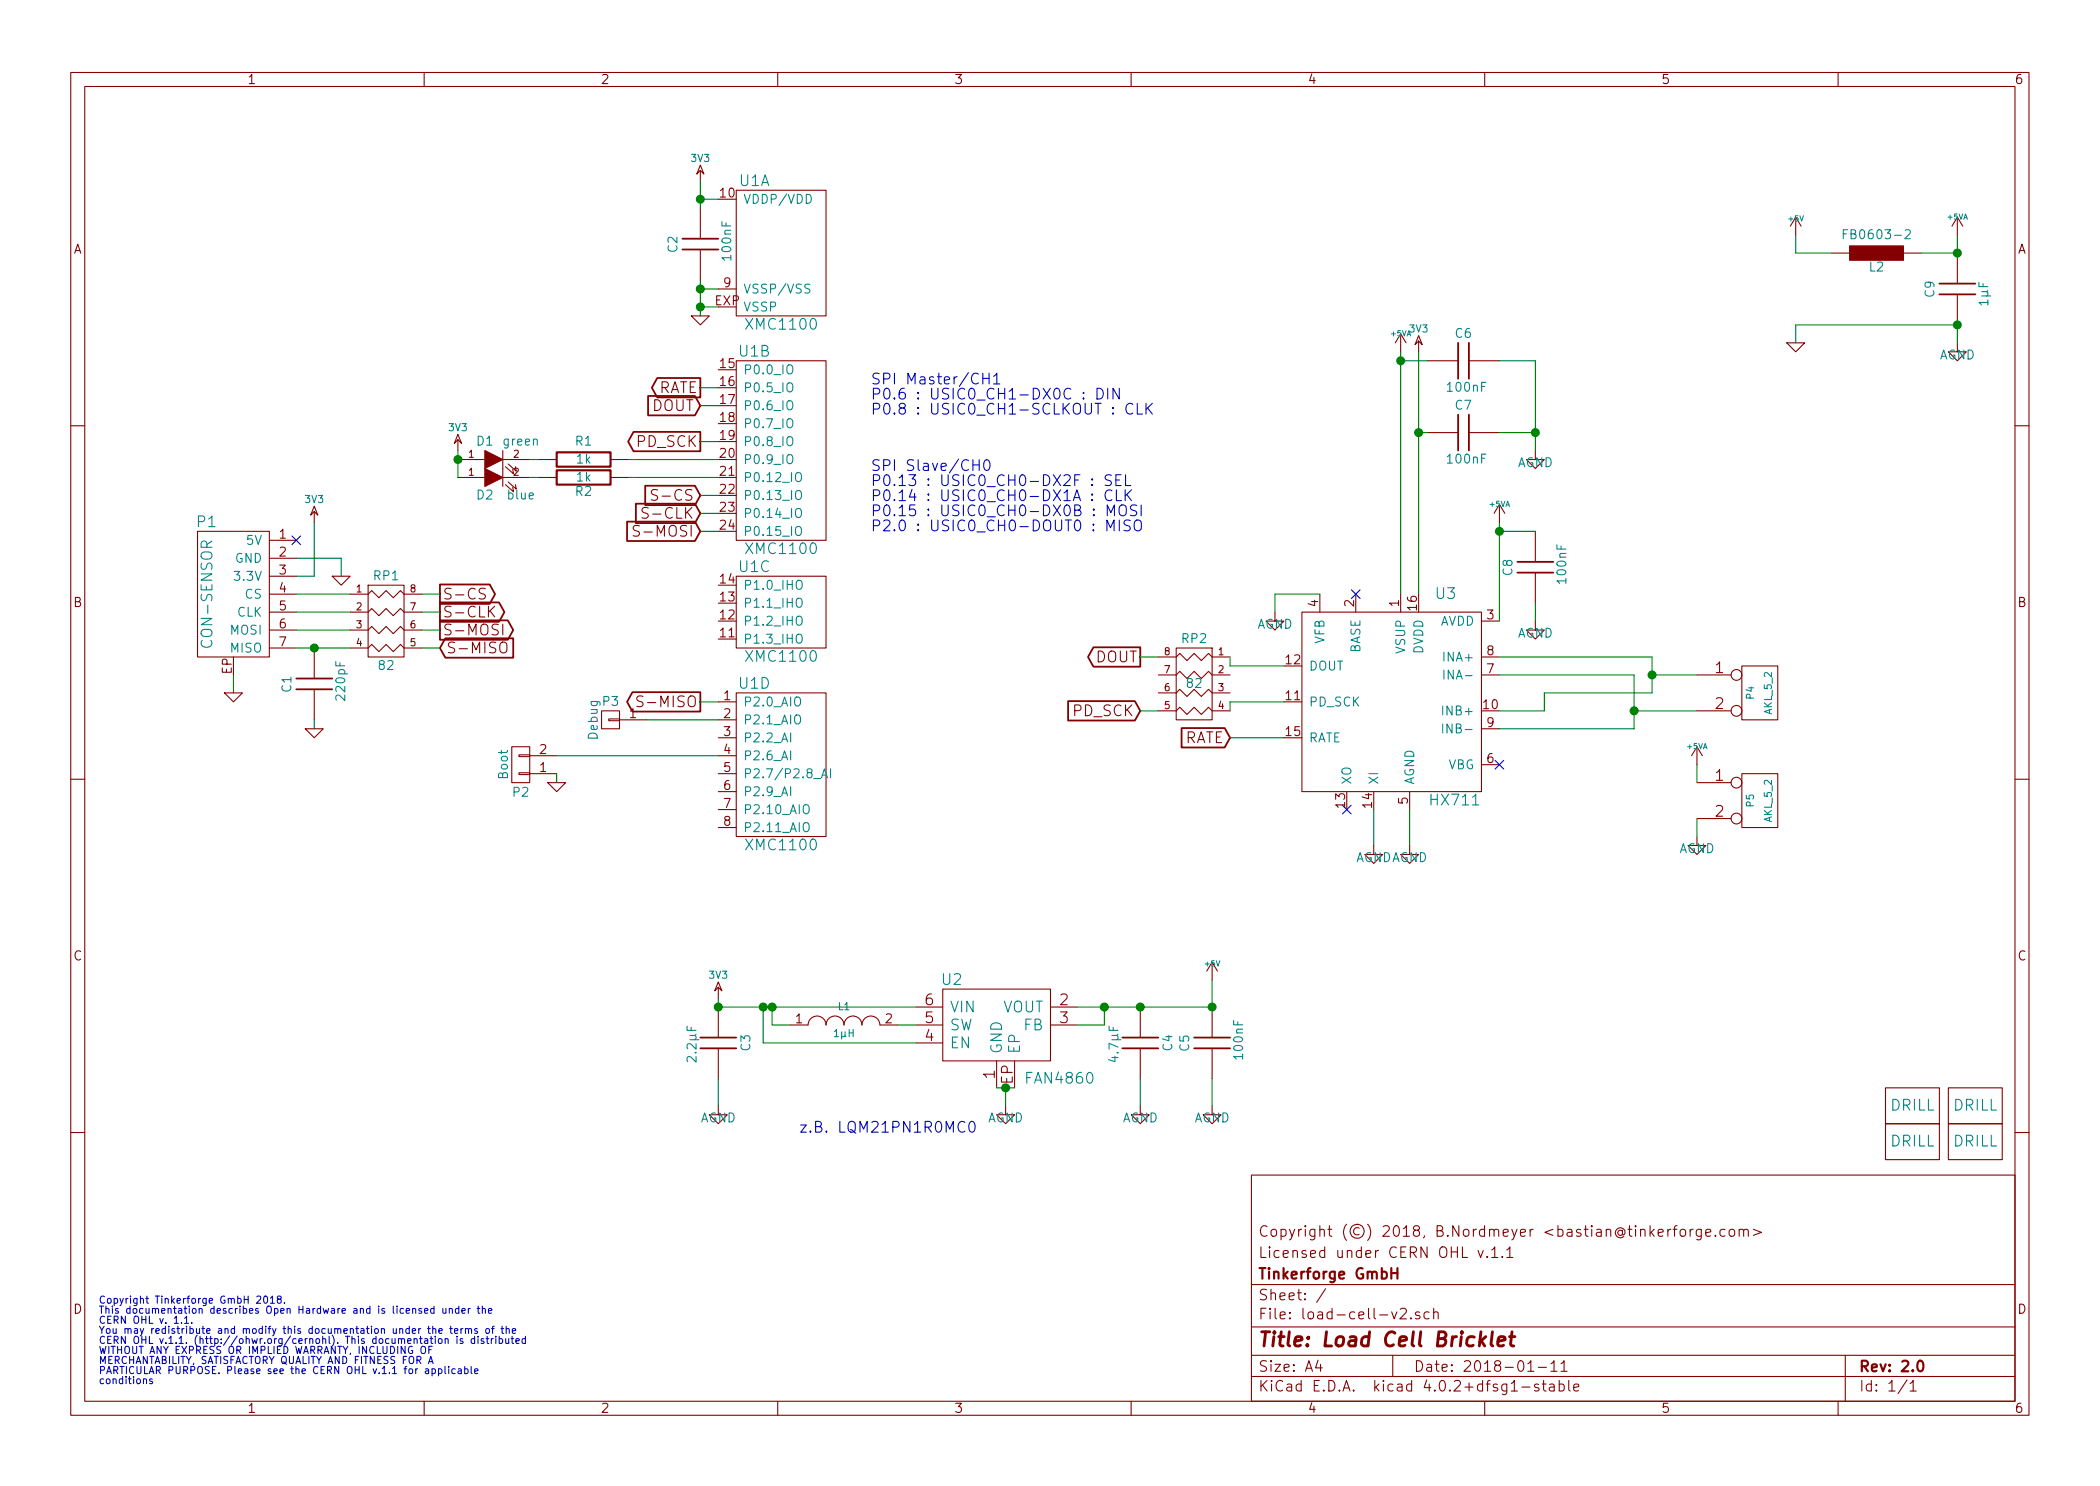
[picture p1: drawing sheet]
EESchema Schematic File Version 2
LIBS:tinkerforge
LIBS:power
LIBS:device
LIBS:transistors
LIBS:conn
LIBS:linear
LIBS:regul
LIBS:74xx
LIBS:cmos4000
LIBS:adc-dac
LIBS:memory
LIBS:xilinx
LIBS:microcontrollers
LIBS:dsp
LIBS:microchip
LIBS:analog_switches
LIBS:motorola
LIBS:texas
LIBS:intel
LIBS:audio
LIBS:interface
LIBS:digital-audio
LIBS:philips
LIBS:display
LIBS:cypress
LIBS:siliconi
LIBS:opto
LIBS:atmel
LIBS:contrib
LIBS:valves
LIBS:load-cell-cache
EELAYER 25 0
EELAYER END
$Descr A4 11693 8268
encoding utf-8
Sheet 1 1
Title "Load Cell Bricklet"
Date "2018-01-11"
Rev "2.0"
Comp "Tinkerforge GmbH"
Comment1 "Licensed under CERN OHL v.1.1"
Comment2 "Copyright (©) 2018, B.Nordmeyer <bastian@tinkerforge.com>"
Comment3 ""
Comment4 ""
$EndDescr
Wire Wire Line
	1900 3100 1650 3100
Wire Wire Line
	1300 3850 1300 3750
Wire Wire Line
	1650 3200 1750 3200
Wire Wire Line
	1750 3200 1750 2900
$Comp
L CON-SENSOR2 P1
U 1 1
P 1300 3300
F 0 "P1" H 1450 3700 60  0000 C CNN
F 1 "CON-SENSOR" V 1450 3300 60  0000 C CNN
F 2 "kicad-libraries:CON-SENSOR2" H 1300 3300 60  0001 C CNN
F 3 "" H 1300 3300 60  0001 C CNN
	1    1300 3300
	-1   0    0    -1  
$EndComp
Text Notes 550  7700 0    40   ~ 0
Copyright Tinkerforge GmbH 2018.\nThis documentation describes Open Hardware and is licensed under the\nCERN OHL v. 1.1.\nYou may redistribute and modify this documentation under the terms of the\nCERN OHL v.1.1. (http://ohwr.org/cernohl). This documentation is distributed\nWITHOUT ANY EXPRESS OR IMPLIED WARRANTY, INCLUDING OF\nMERCHANTABILITY, SATISFACTORY QUALITY AND FITNESS FOR A\nPARTICULAR PURPOSE. Please see the CERN OHL v.1.1 for applicable\nconditions\n
$Comp
L DRILL U4
U 1 1
P 10650 6150
F 0 "U4" H 10700 6200 60  0001 C CNN
F 1 "DRILL" H 10650 6150 60  0000 C CNN
F 2 "kicad-libraries:DRILL_NP" H 10650 6150 60  0001 C CNN
F 3 "" H 10650 6150 60  0001 C CNN
	1    10650 6150
	1    0    0    -1  
$EndComp
$Comp
L DRILL U5
U 1 1
P 10650 6350
F 0 "U5" H 10700 6400 60  0001 C CNN
F 1 "DRILL" H 10650 6350 60  0000 C CNN
F 2 "kicad-libraries:DRILL_NP" H 10650 6350 60  0001 C CNN
F 3 "" H 10650 6350 60  0001 C CNN
	1    10650 6350
	1    0    0    -1  
$EndComp
$Comp
L DRILL U7
U 1 1
P 11000 6350
F 0 "U7" H 11050 6400 60  0001 C CNN
F 1 "DRILL" H 11000 6350 60  0000 C CNN
F 2 "kicad-libraries:DRILL_NP" H 11000 6350 60  0001 C CNN
F 3 "" H 11000 6350 60  0001 C CNN
	1    11000 6350
	1    0    0    -1  
$EndComp
$Comp
L DRILL U6
U 1 1
P 11000 6150
F 0 "U6" H 11050 6200 60  0001 C CNN
F 1 "DRILL" H 11000 6150 60  0000 C CNN
F 2 "kicad-libraries:DRILL_NP" H 11000 6150 60  0001 C CNN
F 3 "" H 11000 6150 60  0001 C CNN
	1    11000 6150
	1    0    0    -1  
$EndComp
$Comp
L CONN_2 P5
U 1 1
P 9800 4450
F 0 "P5" V 9750 4450 40  0000 C CNN
F 1 "AKL_5_2" V 9850 4450 40  0000 C CNN
F 2 "kicad-libraries:AKL_5_2" H 9800 4450 60  0001 C CNN
F 3 "" H 9800 4450 60  0001 C CNN
	1    9800 4450
	1    0    0    -1  
$EndComp
$Comp
L GND #PWR01
U 1 1
P 1900 3200
F 0 "#PWR01" H 1900 3200 30  0001 C CNN
F 1 "GND" H 1900 3130 30  0001 C CNN
F 2 "" H 1900 3200 60  0001 C CNN
F 3 "" H 1900 3200 60  0001 C CNN
	1    1900 3200
	1    0    0    -1  
$EndComp
$Comp
L GND #PWR02
U 1 1
P 1300 3850
F 0 "#PWR02" H 1300 3850 30  0001 C CNN
F 1 "GND" H 1300 3780 30  0001 C CNN
F 2 "" H 1300 3850 60  0001 C CNN
F 3 "" H 1300 3850 60  0001 C CNN
	1    1300 3850
	1    0    0    -1  
$EndComp
$Comp
L 3V3 #PWR03
U 1 1
P 1750 2900
F 0 "#PWR03" H 1750 3000 40  0001 C CNN
F 1 "3V3" H 1750 3025 40  0000 C CNN
F 2 "" H 1750 2900 60  0000 C CNN
F 3 "" H 1750 2900 60  0000 C CNN
	1    1750 2900
	1    0    0    -1  
$EndComp
$Comp
L HX711 U3
U 1 1
P 7750 3900
F 0 "U3" H 8050 4500 60  0000 C CNN
F 1 "HX711" H 8100 3350 60  0000 C CNN
F 2 "kicad-libraries:SOP16L" H 6500 5650 60  0001 C CNN
F 3 "" H 6500 5650 60  0000 C CNN
	1    7750 3900
	1    0    0    -1  
$EndComp
Wire Wire Line
	7850 4700 7850 4500
Wire Wire Line
	7650 4700 7650 4500
$Comp
L CONN_2 P4
U 1 1
P 9800 3850
F 0 "P4" V 9750 3850 40  0000 C CNN
F 1 "AKL_5_2" V 9850 3850 40  0000 C CNN
F 2 "kicad-libraries:AKL_5_2" H 9800 3850 60  0001 C CNN
F 3 "" H 9800 3850 60  0001 C CNN
	1    9800 3850
	1    0    0    -1  
$EndComp
NoConn ~ 7550 3300
$Comp
L INDUCT L2
U 1 1
P 10450 1400
F 0 "L2" V 10530 1400 50  0000 C CNN
F 1 "FB0603-2" V 10350 1400 50  0000 C CNN
F 2 "kicad-libraries:R0603F" H 10450 1400 60  0001 C CNN
F 3 "" H 10450 1400 60  0000 C CNN
	1    10450 1400
	0    1    1    0   
$EndComp
$Comp
L C C9
U 1 1
P 10900 1600
F 0 "C9" V 10750 1550 50  0000 L CNN
F 1 "1µF" V 11050 1500 50  0000 L CNN
F 2 "C0603F" H 10900 1600 60  0001 C CNN
F 3 "" H 10900 1600 60  0001 C CNN
	1    10900 1600
	1    0    0    -1  
$EndComp
$Comp
L AGND #PWR04
U 1 1
P 7850 4700
F 0 "#PWR04" H 7850 4700 40  0001 C CNN
F 1 "AGND" H 7850 4630 50  0000 C CNN
F 2 "" H 7850 4700 60  0000 C CNN
F 3 "" H 7850 4700 60  0000 C CNN
	1    7850 4700
	1    0    0    -1  
$EndComp
$Comp
L AGND #PWR05
U 1 1
P 7650 4700
F 0 "#PWR05" H 7650 4700 40  0001 C CNN
F 1 "AGND" H 7650 4630 50  0000 C CNN
F 2 "" H 7650 4700 60  0000 C CNN
F 3 "" H 7650 4700 60  0000 C CNN
	1    7650 4700
	1    0    0    -1  
$EndComp
$Comp
L AGND #PWR06
U 1 1
P 10900 1900
F 0 "#PWR06" H 10900 1900 40  0001 C CNN
F 1 "AGND" H 10900 1830 50  0000 C CNN
F 2 "" H 10900 1900 60  0000 C CNN
F 3 "" H 10900 1900 60  0000 C CNN
	1    10900 1900
	1    0    0    -1  
$EndComp
NoConn ~ 1650 3000
Wire Wire Line
	10000 1800 10900 1800
Connection ~ 10900 1800
Wire Wire Line
	10200 1400 10000 1400
Wire Wire Line
	10000 1400 10000 1300
Connection ~ 10900 1400
Wire Wire Line
	8350 2900 8350 3450
$Comp
L GND #PWR07
U 1 1
P 10000 1900
F 0 "#PWR07" H 10000 1900 30  0001 C CNN
F 1 "GND" H 10000 1830 30  0001 C CNN
F 2 "" H 10000 1900 60  0001 C CNN
F 3 "" H 10000 1900 60  0001 C CNN
	1    10000 1900
	1    0    0    -1  
$EndComp
Wire Wire Line
	10000 1900 10000 1800
$Comp
L C C7
U 1 1
P 8150 2400
F 0 "C7" V 8000 2350 50  0000 L CNN
F 1 "100nF" V 8300 2300 50  0000 L CNN
F 2 "C0603F" H 8150 2400 60  0001 C CNN
F 3 "" H 8150 2400 60  0001 C CNN
	1    8150 2400
	0    1    1    0   
$EndComp
$Comp
L C C8
U 1 1
P 8550 3150
F 0 "C8" V 8400 3100 50  0000 L CNN
F 1 "100nF" V 8700 3050 50  0000 L CNN
F 2 "C0603F" H 8550 3150 60  0001 C CNN
F 3 "" H 8550 3150 60  0001 C CNN
	1    8550 3150
	1    0    0    -1  
$EndComp
NoConn ~ 8350 4250
Wire Wire Line
	10900 1800 10900 1900
Wire Wire Line
	10900 1400 10700 1400
Wire Wire Line
	10900 1300 10900 1400
$Comp
L AGND #PWR08
U 1 1
P 7100 3400
F 0 "#PWR08" H 7100 3400 40  0001 C CNN
F 1 "AGND" H 7100 3330 50  0000 C CNN
F 2 "" H 7100 3400 60  0000 C CNN
F 3 "" H 7100 3400 60  0000 C CNN
	1    7100 3400
	1    0    0    -1  
$EndComp
Wire Wire Line
	7350 3300 7100 3300
Wire Wire Line
	7100 3300 7100 3400
$Comp
L AGND #PWR09
U 1 1
P 8550 3450
F 0 "#PWR09" H 8550 3450 40  0001 C CNN
F 1 "AGND" H 8550 3380 50  0000 C CNN
F 2 "" H 8550 3450 60  0000 C CNN
F 3 "" H 8550 3450 60  0000 C CNN
	1    8550 3450
	1    0    0    -1  
$EndComp
Wire Wire Line
	8350 2950 8550 2950
Connection ~ 8350 2950
Wire Wire Line
	8550 3450 8550 3350
$Comp
L C C6
U 1 1
P 8150 2000
F 0 "C6" V 8000 1950 50  0000 L CNN
F 1 "100nF" V 8300 1900 50  0000 L CNN
F 2 "C0603F" H 8150 2000 60  0001 C CNN
F 3 "" H 8150 2000 60  0001 C CNN
	1    8150 2000
	0    1    1    0   
$EndComp
Wire Wire Line
	7800 1950 7800 3300
Wire Wire Line
	7800 2000 7950 2000
Wire Wire Line
	7900 1950 7900 3300
Wire Wire Line
	7900 2400 7950 2400
$Comp
L 3V3 #PWR010
U 1 1
P 7900 1950
F 0 "#PWR010" H 7900 2050 40  0001 C CNN
F 1 "3V3" H 7900 2075 40  0000 C CNN
F 2 "" H 7900 1950 60  0000 C CNN
F 3 "" H 7900 1950 60  0000 C CNN
	1    7900 1950
	1    0    0    -1  
$EndComp
Connection ~ 7900 2400
Connection ~ 7800 2000
$Comp
L AGND #PWR011
U 1 1
P 8550 2500
F 0 "#PWR011" H 8550 2500 40  0001 C CNN
F 1 "AGND" H 8550 2430 50  0000 C CNN
F 2 "" H 8550 2500 60  0000 C CNN
F 3 "" H 8550 2500 60  0000 C CNN
	1    8550 2500
	1    0    0    -1  
$EndComp
Wire Wire Line
	8350 2400 8550 2400
Wire Wire Line
	8550 2000 8550 2500
Wire Wire Line
	8350 2000 8550 2000
Connection ~ 8550 2400
NoConn ~ 7500 4500
Wire Wire Line
	9100 4050 8350 4050
Wire Wire Line
	9100 3750 9100 4050
Wire Wire Line
	9100 3950 9450 3950
Wire Wire Line
	8350 3750 9100 3750
Connection ~ 9100 3950
Wire Wire Line
	8350 3950 8600 3950
Wire Wire Line
	8600 3950 8600 3850
Wire Wire Line
	8600 3850 9200 3850
Wire Wire Line
	9200 3850 9200 3650
Wire Wire Line
	9200 3750 9450 3750
Wire Wire Line
	9200 3650 8350 3650
Connection ~ 9200 3750
$Comp
L AGND #PWR012
U 1 1
P 9450 4650
F 0 "#PWR012" H 9450 4650 40  0001 C CNN
F 1 "AGND" H 9450 4580 50  0000 C CNN
F 2 "" H 9450 4650 60  0000 C CNN
F 3 "" H 9450 4650 60  0000 C CNN
	1    9450 4650
	1    0    0    -1  
$EndComp
Wire Wire Line
	9450 4650 9450 4550
Wire Wire Line
	9450 4350 9450 4250
$Comp
L FAN4860 U2
U 1 1
P 5550 5700
F 0 "U2" H 5300 5950 60  0000 C CNN
F 1 "FAN4860" H 5900 5400 60  0000 C CNN
F 2 "kicad-libraries:UMLP_22" H 5550 5700 60  0001 C CNN
F 3 "" H 5550 5700 60  0000 C CNN
	1    5550 5700
	1    0    0    -1  
$EndComp
$Comp
L INDUCTOR L1
U 1 1
P 4700 5700
F 0 "L1" H 4700 5800 40  0000 C CNN
F 1 "1µH" H 4700 5650 40  0000 C CNN
F 2 "kicad-libraries:C0805" H 4700 5700 60  0001 C CNN
F 3 "" H 4700 5700 60  0000 C CNN
	1    4700 5700
	1    0    0    -1  
$EndComp
Text Notes 4450 6300 0    60   ~ 0
z.B. LQM21PN1R0MC0
$Comp
L C C3
U 1 1
P 4000 5800
F 0 "C3" V 3850 5750 50  0000 L CNN
F 1 "2.2µF" V 4150 5700 50  0000 L CNN
F 2 "C0603F" H 4000 5800 60  0001 C CNN
F 3 "" H 4000 5800 60  0001 C CNN
	1    4000 5800
	-1   0    0    1   
$EndComp
Wire Wire Line
	5100 5700 5000 5700
Wire Wire Line
	4400 5700 4300 5700
Wire Wire Line
	4300 5700 4300 5600
Wire Wire Line
	4000 5600 5100 5600
$Comp
L AGND #PWR013
U 1 1
P 5600 6150
F 0 "#PWR013" H 5600 6150 40  0001 C CNN
F 1 "AGND" H 5600 6080 50  0000 C CNN
F 2 "" H 5600 6150 60  0000 C CNN
F 3 "" H 5600 6150 60  0000 C CNN
	1    5600 6150
	1    0    0    -1  
$EndComp
Wire Wire Line
	5550 6050 5650 6050
Wire Wire Line
	5600 6050 5600 6150
Connection ~ 5600 6050
$Comp
L C C4
U 1 1
P 6350 5800
F 0 "C4" V 6200 5750 50  0000 L CNN
F 1 "4.7µF" V 6500 5700 50  0000 L CNN
F 2 "C0603F" H 6350 5800 60  0001 C CNN
F 3 "" H 6350 5800 60  0001 C CNN
	1    6350 5800
	-1   0    0    1   
$EndComp
$Comp
L AGND #PWR014
U 1 1
P 4000 6150
F 0 "#PWR014" H 4000 6150 40  0001 C CNN
F 1 "AGND" H 4000 6080 50  0000 C CNN
F 2 "" H 4000 6150 60  0000 C CNN
F 3 "" H 4000 6150 60  0000 C CNN
	1    4000 6150
	1    0    0    -1  
$EndComp
$Comp
L AGND #PWR015
U 1 1
P 6350 6150
F 0 "#PWR015" H 6350 6150 40  0001 C CNN
F 1 "AGND" H 6350 6080 50  0000 C CNN
F 2 "" H 6350 6150 60  0000 C CNN
F 3 "" H 6350 6150 60  0000 C CNN
	1    6350 6150
	1    0    0    -1  
$EndComp
Connection ~ 4300 5600
Wire Wire Line
	4000 6150 4000 6000
Wire Wire Line
	6350 6150 6350 6000
$Comp
L 3V3 #PWR016
U 1 1
P 4000 5550
F 0 "#PWR016" H 4000 5650 40  0001 C CNN
F 1 "3V3" H 4000 5675 40  0000 C CNN
F 2 "" H 4000 5550 60  0000 C CNN
F 3 "" H 4000 5550 60  0000 C CNN
	1    4000 5550
	1    0    0    -1  
$EndComp
Wire Wire Line
	4000 5550 4000 5600
Connection ~ 4000 5600
Wire Wire Line
	6000 5700 6150 5700
Wire Wire Line
	6150 5700 6150 5600
Wire Wire Line
	6000 5600 6750 5600
Connection ~ 6150 5600
$Comp
L +5V #PWR017
U 1 1
P 6750 5450
F 0 "#PWR017" H 6750 5540 20  0001 C CNN
F 1 "+5V" H 6750 5540 30  0000 C CNN
F 2 "" H 6750 5450 60  0000 C CNN
F 3 "" H 6750 5450 60  0000 C CNN
	1    6750 5450
	1    0    0    -1  
$EndComp
$Comp
L C C5
U 1 1
P 6750 5800
F 0 "C5" V 6600 5750 50  0000 L CNN
F 1 "100nF" V 6900 5700 50  0000 L CNN
F 2 "C0603F" H 6750 5800 60  0001 C CNN
F 3 "" H 6750 5800 60  0001 C CNN
	1    6750 5800
	1    0    0    -1  
$EndComp
$Comp
L AGND #PWR018
U 1 1
P 6750 6150
F 0 "#PWR018" H 6750 6150 40  0001 C CNN
F 1 "AGND" H 6750 6080 50  0000 C CNN
F 2 "" H 6750 6150 60  0000 C CNN
F 3 "" H 6750 6150 60  0000 C CNN
	1    6750 6150
	1    0    0    -1  
$EndComp
Wire Wire Line
	6750 6150 6750 6000
Connection ~ 6350 5600
Wire Wire Line
	6750 5600 6750 5450
Connection ~ 6750 5600
Wire Wire Line
	5100 5800 4250 5800
Wire Wire Line
	4250 5800 4250 5600
Connection ~ 4250 5600
$Comp
L +5V #PWR019
U 1 1
P 10000 1300
F 0 "#PWR019" H 10000 1390 20  0001 C CNN
F 1 "+5V" H 10000 1390 30  0000 C CNN
F 2 "" H 10000 1300 60  0000 C CNN
F 3 "" H 10000 1300 60  0000 C CNN
	1    10000 1300
	1    0    0    -1  
$EndComp
$Comp
L +5VA #PWR020
U 1 1
P 10900 1300
F 0 "#PWR020" H 10900 1430 20  0001 C CNN
F 1 "+5VA" H 10900 1400 30  0000 C CNN
F 2 "" H 10900 1300 60  0000 C CNN
F 3 "" H 10900 1300 60  0000 C CNN
	1    10900 1300
	1    0    0    -1  
$EndComp
$Comp
L +5VA #PWR021
U 1 1
P 7800 1950
F 0 "#PWR021" H 7800 2080 20  0001 C CNN
F 1 "+5VA" H 7800 2050 30  0000 C CNN
F 2 "" H 7800 1950 60  0000 C CNN
F 3 "" H 7800 1950 60  0000 C CNN
	1    7800 1950
	1    0    0    -1  
$EndComp
$Comp
L +5VA #PWR022
U 1 1
P 8350 2900
F 0 "#PWR022" H 8350 3030 20  0001 C CNN
F 1 "+5VA" H 8350 3000 30  0000 C CNN
F 2 "" H 8350 2900 60  0000 C CNN
F 3 "" H 8350 2900 60  0000 C CNN
	1    8350 2900
	1    0    0    -1  
$EndComp
$Comp
L +5VA #PWR023
U 1 1
P 9450 4250
F 0 "#PWR023" H 9450 4380 20  0001 C CNN
F 1 "+5VA" H 9450 4350 30  0000 C CNN
F 2 "" H 9450 4250 60  0000 C CNN
F 3 "" H 9450 4250 60  0000 C CNN
	1    9450 4250
	1    0    0    -1  
$EndComp
Wire Wire Line
	1900 3100 1900 3200
$Comp
L XMC1XXX24 U1
U 1 1
P 4350 1400
F 0 "U1" H 4200 1800 60  0000 C CNN
F 1 "XMC1100" H 4350 1000 60  0000 C CNN
F 2 "kicad-libraries:QFN24-4x4mm-0.5mm" H 4500 2150 60  0001 C CNN
F 3 "" H 4500 2150 60  0000 C CNN
	1    4350 1400
	1    0    0    -1  
$EndComp
$Comp
L XMC1XXX24 U1
U 2 1
P 4350 2500
F 0 "U1" H 4200 3050 60  0000 C CNN
F 1 "XMC1100" H 4350 1950 60  0000 C CNN
F 2 "kicad-libraries:QFN24-4x4mm-0.5mm" H 4500 3250 60  0001 C CNN
F 3 "" H 4500 3250 60  0000 C CNN
	2    4350 2500
	1    0    0    -1  
$EndComp
$Comp
L XMC1XXX24 U1
U 3 1
P 4350 3400
F 0 "U1" H 4200 3650 60  0000 C CNN
F 1 "XMC1100" H 4350 3150 60  0000 C CNN
F 2 "kicad-libraries:QFN24-4x4mm-0.5mm" H 4500 4150 60  0001 C CNN
F 3 "" H 4500 4150 60  0000 C CNN
	3    4350 3400
	1    0    0    -1  
$EndComp
$Comp
L XMC1XXX24 U1
U 4 1
P 4350 4250
F 0 "U1" H 4200 4700 60  0000 C CNN
F 1 "XMC1100" H 4350 3800 60  0000 C CNN
F 2 "kicad-libraries:QFN24-4x4mm-0.5mm" H 4500 5000 60  0001 C CNN
F 3 "" H 4500 5000 60  0000 C CNN
	4    4350 4250
	1    0    0    -1  
$EndComp
Text GLabel 6350 3650 0    60   Output ~ 0
DOUT
Text GLabel 6350 3950 0    60   Input ~ 0
PD_SCK
Text GLabel 6850 4100 0    60   Input ~ 0
RATE
Wire Wire Line
	6850 4100 7150 4100
Text GLabel 3900 2150 0    60   Output ~ 0
RATE
Text GLabel 3900 2450 0    60   Output ~ 0
PD_SCK
Text GLabel 3900 2250 0    60   Input ~ 0
DOUT
Wire Wire Line
	6850 3700 7150 3700
Wire Wire Line
	7150 3900 6850 3900
$Comp
L C C2
U 1 1
P 3900 1350
F 0 "C2" V 3750 1300 50  0000 L CNN
F 1 "100nF" V 4050 1250 50  0000 L CNN
F 2 "C0603F" H 3900 1350 60  0001 C CNN
F 3 "" H 3900 1350 60  0001 C CNN
	1    3900 1350
	1    0    0    -1  
$EndComp
$Comp
L GND #PWR024
U 1 1
P 3900 1750
F 0 "#PWR024" H 3900 1750 30  0001 C CNN
F 1 "GND" H 3900 1680 30  0001 C CNN
F 2 "" H 3900 1750 60  0001 C CNN
F 3 "" H 3900 1750 60  0001 C CNN
	1    3900 1750
	1    0    0    -1  
$EndComp
$Comp
L 3V3 #PWR025
U 1 1
P 3900 1000
F 0 "#PWR025" H 3900 1100 40  0001 C CNN
F 1 "3V3" H 3900 1125 40  0000 C CNN
F 2 "" H 3900 1000 60  0000 C CNN
F 3 "" H 3900 1000 60  0000 C CNN
	1    3900 1000
	1    0    0    -1  
$EndComp
Wire Wire Line
	3900 1000 3900 1150
Wire Wire Line
	4000 1100 3900 1100
Connection ~ 3900 1100
Wire Wire Line
	3900 1750 3900 1550
Wire Wire Line
	4000 1700 3900 1700
Connection ~ 3900 1700
Wire Wire Line
	4000 1600 3900 1600
Connection ~ 3900 1600
$Comp
L R_PACK4 RP1
U 1 1
P 2150 3650
F 0 "RP1" H 2150 4100 50  0000 C CNN
F 1 "82" H 2150 3600 50  0000 C CNN
F 2 "kicad-libraries:4X0402" H 2150 3650 50  0001 C CNN
F 3 "" H 2150 3650 50  0000 C CNN
	1    2150 3650
	1    0    0    -1  
$EndComp
$Comp
L C C1
U 1 1
P 1750 3800
F 0 "C1" V 1600 3750 50  0000 L CNN
F 1 "220pF" V 1900 3700 50  0000 L CNN
F 2 "C0402E" H 1750 3800 60  0001 C CNN
F 3 "" H 1750 3800 60  0001 C CNN
	1    1750 3800
	1    0    0    -1  
$EndComp
$Comp
L GND #PWR026
U 1 1
P 1750 4050
F 0 "#PWR026" H 1750 4050 30  0001 C CNN
F 1 "GND" H 1750 3980 30  0001 C CNN
F 2 "" H 1750 4050 60  0001 C CNN
F 3 "" H 1750 4050 60  0001 C CNN
	1    1750 4050
	1    0    0    -1  
$EndComp
Wire Wire Line
	1750 4050 1750 4000
Wire Wire Line
	1650 3600 1950 3600
Wire Wire Line
	1950 3500 1650 3500
Wire Wire Line
	1650 3400 1950 3400
Wire Wire Line
	1950 3300 1650 3300
Connection ~ 1750 3600
Text GLabel 2450 3300 2    60   Output ~ 0
S-CS
Text GLabel 2450 3400 2    60   Output ~ 0
S-CLK
Text GLabel 2450 3500 2    60   Output ~ 0
S-MOSI
Text GLabel 2450 3600 2    60   Input ~ 0
S-MISO
Wire Wire Line
	2450 3600 2350 3600
Wire Wire Line
	2450 3500 2350 3500
Wire Wire Line
	2350 3400 2450 3400
Wire Wire Line
	2450 3300 2350 3300
Text GLabel 3900 2750 0    60   Input ~ 0
S-CS
Text GLabel 3900 2850 0    60   Input ~ 0
S-CLK
Text GLabel 3900 2950 0    60   Input ~ 0
S-MOSI
Text GLabel 3900 3900 0    60   Output ~ 0
S-MISO
Wire Wire Line
	3900 2750 4000 2750
Wire Wire Line
	4000 2850 3900 2850
Wire Wire Line
	4000 2950 3900 2950
Wire Wire Line
	3900 3900 4000 3900
$Comp
L CONN_01X01 P3
U 1 1
P 3400 4000
F 0 "P3" H 3400 4100 50  0000 C CNN
F 1 "Debug" V 3500 4000 50  0000 C CNN
F 2 "kicad-libraries:DEBUG_PAD" H 3400 4000 50  0001 C CNN
F 3 "" H 3400 4000 50  0000 C CNN
	1    3400 4000
	-1   0    0    -1  
$EndComp
Wire Wire Line
	4000 4000 3600 4000
$Comp
L CONN_01X02 P2
U 1 1
P 2900 4250
F 0 "P2" H 2900 4400 50  0000 C CNN
F 1 "Boot" V 3000 4250 50  0000 C CNN
F 2 "kicad-libraries:SolderJumper" H 2900 4250 50  0001 C CNN
F 3 "" H 2900 4250 50  0000 C CNN
	1    2900 4250
	-1   0    0    1   
$EndComp
$Comp
L GND #PWR027
U 1 1
P 3100 4350
F 0 "#PWR027" H 3100 4350 30  0001 C CNN
F 1 "GND" H 3100 4280 30  0001 C CNN
F 2 "" H 3100 4350 60  0001 C CNN
F 3 "" H 3100 4350 60  0001 C CNN
	1    3100 4350
	1    0    0    -1  
$EndComp
Wire Wire Line
	3100 4350 3100 4300
Wire Wire Line
	3100 4200 4000 4200
$Comp
L LED D1
U 1 1
P 2750 2550
F 0 "D1" H 2700 2650 50  0000 C CNN
F 1 "green" H 2900 2650 50  0000 C CNN
F 2 "D0603F" H 2750 2550 50  0001 C CNN
F 3 "" H 2750 2550 50  0000 C CNN
	1    2750 2550
	1    0    0    -1  
$EndComp
$Comp
L R R1
U 1 1
P 3250 2550
F 0 "R1" V 3150 2550 50  0000 C CNN
F 1 "1k" V 3250 2550 50  0000 C CNN
F 2 "R0603F" H 3250 2550 60  0001 C CNN
F 3 "" H 3250 2550 60  0000 C CNN
	1    3250 2550
	0    1    1    0   
$EndComp
$Comp
L 3V3 #PWR028
U 1 1
P 2550 2500
F 0 "#PWR028" H 2550 2600 40  0001 C CNN
F 1 "3V3" H 2550 2625 40  0000 C CNN
F 2 "" H 2550 2500 60  0000 C CNN
F 3 "" H 2550 2500 60  0000 C CNN
	1    2550 2500
	1    0    0    -1  
$EndComp
Wire Wire Line
	3500 2550 4000 2550
Wire Wire Line
	3000 2550 2950 2550
Wire Wire Line
	2550 2500 2550 2650
$Comp
L LED D2
U 1 1
P 2750 2650
F 0 "D2" H 2700 2550 50  0000 C CNN
F 1 "blue" H 2900 2550 50  0000 C CNN
F 2 "D0603F" H 2750 2650 50  0001 C CNN
F 3 "" H 2750 2650 50  0000 C CNN
	1    2750 2650
	1    0    0    -1  
$EndComp
$Comp
L R R2
U 1 1
P 3250 2650
F 0 "R2" V 3330 2650 50  0000 C CNN
F 1 "1k" V 3250 2650 50  0000 C CNN
F 2 "R0603F" H 3250 2650 60  0001 C CNN
F 3 "" H 3250 2650 60  0000 C CNN
	1    3250 2650
	0    1    1    0   
$EndComp
Text Notes 4850 2950 0    60   ~ 0
SPI Slave/CH0\nP0.13 : USIC0_CH0-DX2F : SEL\nP0.14 : USIC0_CH0-DX1A : CLK\nP0.15 : USIC0_CH0-DX0B : MOSI\nP2.0 : USIC0_CH0-DOUT0 : MISO
Text Notes 4850 2300 0    60   ~ 0
SPI Master/CH1\nP0.6 : USIC0_CH1-DX0C : DIN\nP0.8 : USIC0_CH1-SCLKOUT : CLK
Wire Wire Line
	3900 2150 4000 2150
Wire Wire Line
	4000 2250 3900 2250
Wire Wire Line
	4000 2450 3900 2450
Wire Wire Line
	2950 2650 3000 2650
Connection ~ 2550 2550
Wire Wire Line
	4000 2650 3500 2650
$Comp
L R_PACK4 RP2
U 1 1
P 6650 4000
F 0 "RP2" H 6650 4450 50  0000 C CNN
F 1 "82" H 6650 4200 50  0000 C CNN
F 2 "kicad-libraries:4X0402" H 6650 4000 50  0001 C CNN
F 3 "" H 6650 4000 50  0000 C CNN
	1    6650 4000
	-1   0    0    -1  
$EndComp
Wire Wire Line
	6350 3650 6450 3650
Wire Wire Line
	6350 3950 6450 3950
Wire Wire Line
	6850 3900 6850 3950
Wire Wire Line
	6850 3700 6850 3650
$EndSCHEMATC
